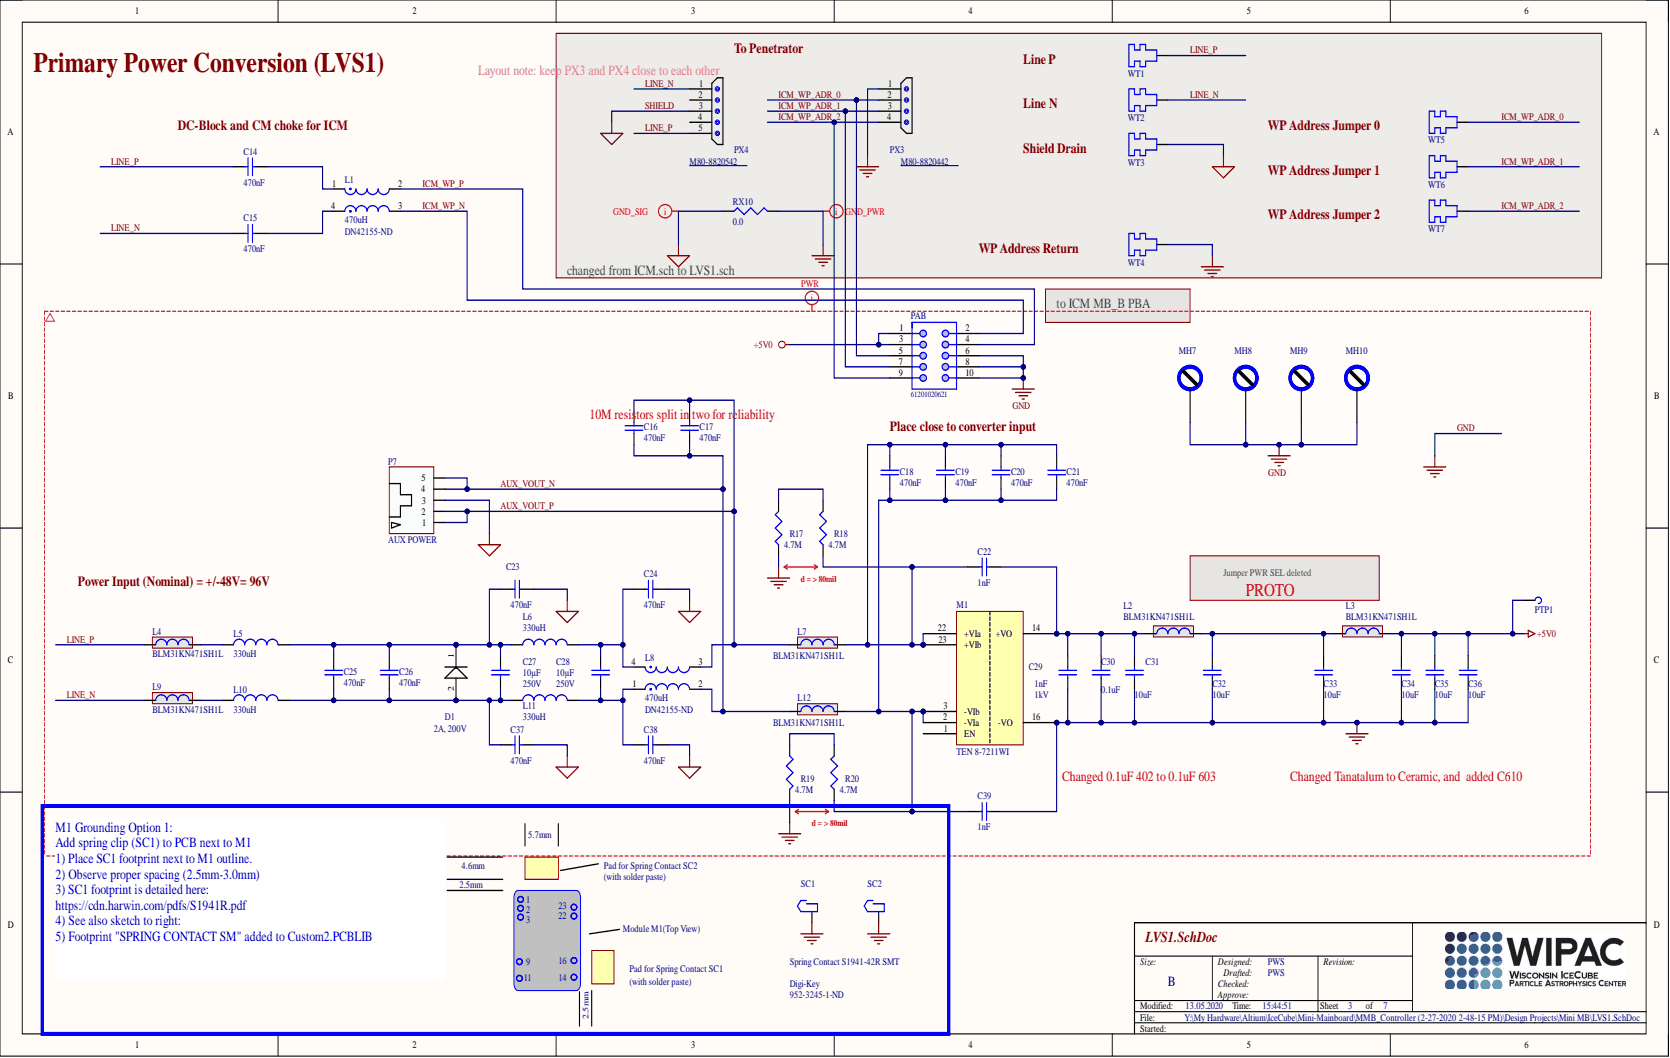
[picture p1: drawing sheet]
# Altium project MMB_Power.PrjPcb
1 sheet, 63 parts. Net scope: global (net labels, ports and power ports of the same name join across sheets).
Board file: MMB_Power_Board.PcbDoc

## Sheet LVS1.SchDoc
size B; DrawnBy: PWS; Engineer: PWS; DocumentNumber: 3; Revision: 2; SheetNumber: 3; SheetTotal: 7

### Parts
C14  Capacitance: 470nF  [1812]  (hidden comment: 470nF_1812_450V)
C15  Capacitance: 470nF  [1812]  (hidden comment: 470nF_1812_450V)
C16  Capacitance: 470nF  [1812]  (hidden comment: 470nF_1812_450V)
C17  Capacitance: 470nF  [1812]  (hidden comment: 470nF_1812_450V)
C18  Capacitance: 470nF  [1812]  (hidden comment: 470nF_1812_450V)
C19  Capacitance: 470nF  [1812]  (hidden comment: 470nF_1812_450V)
C20  Capacitance: 470nF  [1812]  (hidden comment: 470nF_1812_450V)
C21  Capacitance: 470nF  [1812]  (hidden comment: 470nF_1812_450V)
C22  Capacitance: 1nF  [CAPC_1206]  (hidden comment: 1000pF_1206_1000V)
C23  Capacitance: 470nF  [1812]  (hidden comment: 470nF_1812_450V)
C24  Capacitance: 470nF  [1812]  (hidden comment: 470nF_1812_450V)
C25  Capacitance: 470nF  [1812]  (hidden comment: 470nF_1812_450V)
C26  Capacitance: 470nF  [1812]  (hidden comment: 470nF_1812_450V)
C27  Capacitance: 10µF  Voltage Rating - DC: 250V  [Cap Radial 1.24" x 0.492" x 0.846]  (hidden comment: B32524R3106K)
C28  Capacitance: 10µF  Voltage Rating - DC: 250V  [Cap Radial 1.24" x 0.492" x 0.846]  (hidden comment: B32524R3106K)
C29  Capacitance: 1nF  Voltage Rating (DC): 1kV  [CAPC_1206]  (hidden comment: 1000pF_1206_1000V)
C30  Capacitance: 0.1uF  [CAPC_0603]  (hidden comment: 0.1uF_603_50V)
C31  Capacitance: 10uF  [CAPC_1206]  (hidden comment: 10uF_1206_16V)
C32  Capacitance: 10uF  [CAPC_1206]  (hidden comment: 10uF_1206_16V)
C33  Capacitance: 10uF  [CAPC_1206]  (hidden comment: 10uF_1206_16V)
C34  Capacitance: 10uF  [CAPC_1206]  (hidden comment: 10uF_1206_16V)
C35  Capacitance: 10uF  [CAPC_1206]  (hidden comment: 10uF_1206_16V)
C36  Capacitance: 10uF  [CAPC_1206]  (hidden comment: 10uF_1206_16V)
C37  Capacitance: 470nF  [1812]  (hidden comment: 470nF_1812_450V)
C38  Capacitance: 470nF  [1812]  (hidden comment: 470nF_1812_450V)
C39  Capacitance: 1nF  [CAPC_1206]  (hidden comment: 1000pF_1206_1000V)
D1  Ratings: 2A, 200V  [DO-214AC]  (hidden comment: BYG22DHE3_A/H)
L1  value 470uH  Supplier Part Number 1: DN42155-ND  [CM6350]  (hidden comment: CM6350R-474)
L2  BLM31KN471SH1L  [IND_1206]
L3  BLM31KN471SH1L  [IND_1206]
L4  BLM31KN471SH1L  [IND_1206]
L5  Inductance: 330uH  [IND_SMD_2P_10.4x10.4x4.8H]  (hidden comment: Inductor_330uH_590mA)
L6  Inductance: 330uH  [IND_SMD_2P_10.4x10.4x4.8H]  (hidden comment: Inductor_330uH_590mA)
L7  BLM31KN471SH1L  [IND_1206]
L8  value 470uH  Supplier Part Number 1: DN42155-ND  [CM6350]  (hidden comment: CM6350R-474)
L9  BLM31KN471SH1L  [IND_1206]
L10  Inductance: 330uH  [IND_SMD_2P_10.4x10.4x4.8H]  (hidden comment: Inductor_330uH_590mA)
L11  Inductance: 330uH  [IND_SMD_2P_10.4x10.4x4.8H]  (hidden comment: Inductor_330uH_590mA)
L12  BLM31KN471SH1L  [IND_1206]
M1  TEN 8-7211WI  [DC_DC_24DIP_9P__V1]
MH7  Mounting Hole  [Mounting Pad #4 - Standoff]  (value not drawn)  (no BOM)
MH8  Mounting Hole  [Mounting Pad #4 - Standoff]  (value not drawn)  (no BOM)
MH9  Mounting Hole  [Mounting Pad #4 - Standoff]  (value not drawn)  (no BOM)
MH10  Mounting Hole  [Mounting Pad #4 - Standoff]  (value not drawn)  (no BOM)
P7  AUX POWER  [Header Male 5 Vert]
PAB  61201020621  [61201020621]
PTP1  PC TEST POINT MINI SMD  [Test Point SM]  (value not drawn)
PX3  Harwin 4x1 2mm  [HARWIN M80-8820442]  (value not drawn)
PX4  Harwin 5x1 2mm  [HARWIN M80-8820542]  (value not drawn)
R17  Resistance: 4.7M  [RES_1206]  (hidden comment: R_4.7M_1206_1%)
R18  Resistance: 4.7M  [RES_1206]  (hidden comment: R_4.7M_1206_1%)
R19  Resistance: 4.7M  [RES_1206]  (hidden comment: R_4.7M_1206_1%)
R20  Resistance: 4.7M  [RES_1206]  (hidden comment: R_4.7M_1206_1%)
RX10  Resistance: 0.0  [RES_0805]  (hidden comment: R_ZERO_805)
SC1  Spring Contact S1941-42R SMT  Supplier 1: Digi-Key  Supplier Part Number 1: 952-3245-1-ND  [Spring Contact SM]
SC2  Spring Contact S1941-42R SMT  [Spring Contact SM]  (value not drawn)
WT1  Test Point Turret  [Turret-1592]  (value not drawn)
WT2  Test Point Turret  [Turret-1592]  (value not drawn)
WT3  Test Point Turret  [Turret-1592]  (value not drawn)
WT4  Test Point Turret  [Turret-1592]  (value not drawn)
WT5  Test Point Turret  [Turret-1592]  (value not drawn)
WT6  Test Point Turret  [Turret-1592]  (value not drawn)
WT7  Test Point Turret  [Turret-1592]  (value not drawn)

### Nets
+5V0: C34.2 C35.2 C36.2 L3.2 PAB.1 PAB.3 PTP1.1
GND: C29.2 C30.1 C31.1 C32.1 C33.1 C34.1 C35.1 C36.1 C39.1 M1.16(-VO) MH7.0 MH8.0 MH9.0 MH10.0 PAB.6 PAB.8 PAB.10 PX3.1 R17.1 R19.2 RX10.2 SC1.1 SC2.1 WT4.1
SHIELD: C23.1 C24.2 C37.2 C38.2 P7.3 PX4.3 RX10.1 WT3.1  [also labelled GND_S]
AUX_VOUT_N: C16.1 C17.1 L8.2 L12.1 P7.4 P7.5
AUX_VOUT_P: C16.2 C17.2 L7.1 L8.3 P7.1 P7.2
ICM_WP_ADR_0: PAB.5 PX3.2 WT5.1
ICM_WP_ADR_1: PAB.7 PX3.3 WT6.1
ICM_WP_ADR_2: PAB.9 PX3.4 WT7.1
ICM_WP_N: L1.3 PAB.2
ICM_WP_P: L1.2 PAB.4
LINE_N: C15.2 L9.1 PX4.1 WT2.1
LINE_P: C14.2 L4.1 PX4.5 WT1.1
NetC14_1: C14.1 L1.1
NetC15_1: C15.1 L1.4
NetC18_1: C18.1 C19.1 C20.1 C21.1 C39.2 L12.2 M1.2(-VIa) M1.3(-VIb) R20.1
NetC18_2: C18.2 C19.2 C20.2 C21.2 C22.2 L7.2 M1.22(+VIa) M1.23(+VIb) R18.1
NetC22_1: C22.1 C29.1 C30.2 C31.2 L2.1 M1.14(+VO)
NetC23_2: C23.2 C25.1 C26.1 C27.2 D1.1 L5.2 L6.1
NetC24_1: C24.1 C28.2 L6.2 L8.4
NetC25_2: C25.2 C26.2 C27.1 C37.1 D1.2 L10.2 L11.1
NetC28_1: C28.1 C38.1 L8.1 L11.2
NetC32_2: C32.2 C33.2 L2.2 L3.1
NetL4_2: L4.2 L5.1
NetL9_2: L9.2 L10.1
NetR17_2: R17.2 R18.2
NetR19_1: R19.1 R20.2

Not connected (* = marked no-connect by the designer): M1 1(EN); PX4 2 4

### Layout directives
net class Power Nets: +5V0, AUX_VOUT_N, AUX_VOUT_P, GND, GND_S, LINE_N, LINE_P
net class GND_SIG: SHIELD
net class GND_PWR: GND

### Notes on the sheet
- Primary Power Conversion (LVS1)
- (near PX4) Layout note: keep PX3 and PX4 close to each other
- (near PX4) To Penetrator
- Line P
- (near C14) DC-Block and CM choke for ICM
- Line N
- WP Address Jumper 0
- (near PX4) M80-8820542
- (near PX3) M80-8820442
- Shield Drain
- WP Address Jumper 1
- WP Address Jumper 2
- changed from ICM.sch to LVS1.sch
- WP Address Return
- to ICM MB_B PBA
- 10M resistors split in two for reliability
- Place close to converter input
- Jumper PWR SEL deleted
- Power Input (Nominal) = +/-48V= 96V
- d = > 80mil
- PROTO
- Changed 0.1uF 402 to 0.1uF 603
- Changed Tanatalum to Ceramic, and  added C610
- 5.7mm
- 2.5mm
- 4.6mm
- 1
- 2
- 23
- Pad for Spring Contact SC2
- (with solder paste)
- 3
- 9
- 16
- 22
- Module M1(Top View)
- M1 Grounding Option 1:
  Add spring clip (SC1) to PCB next to M1
  1) Place SC1 footprint next to M1 outline.
  2) Observe proper spacing (2.5mm-3.0mm)
  3) SC1 footprint is detailed here: https://cdn.harwin.com/pdfs/S1941R.pdf
  4) See also sketch to right:
  5) Footprint "SPRING CONTACT SM" added to Custom2.PCBLIB
- 11
- 14
- Pad for Spring Contact SC1
